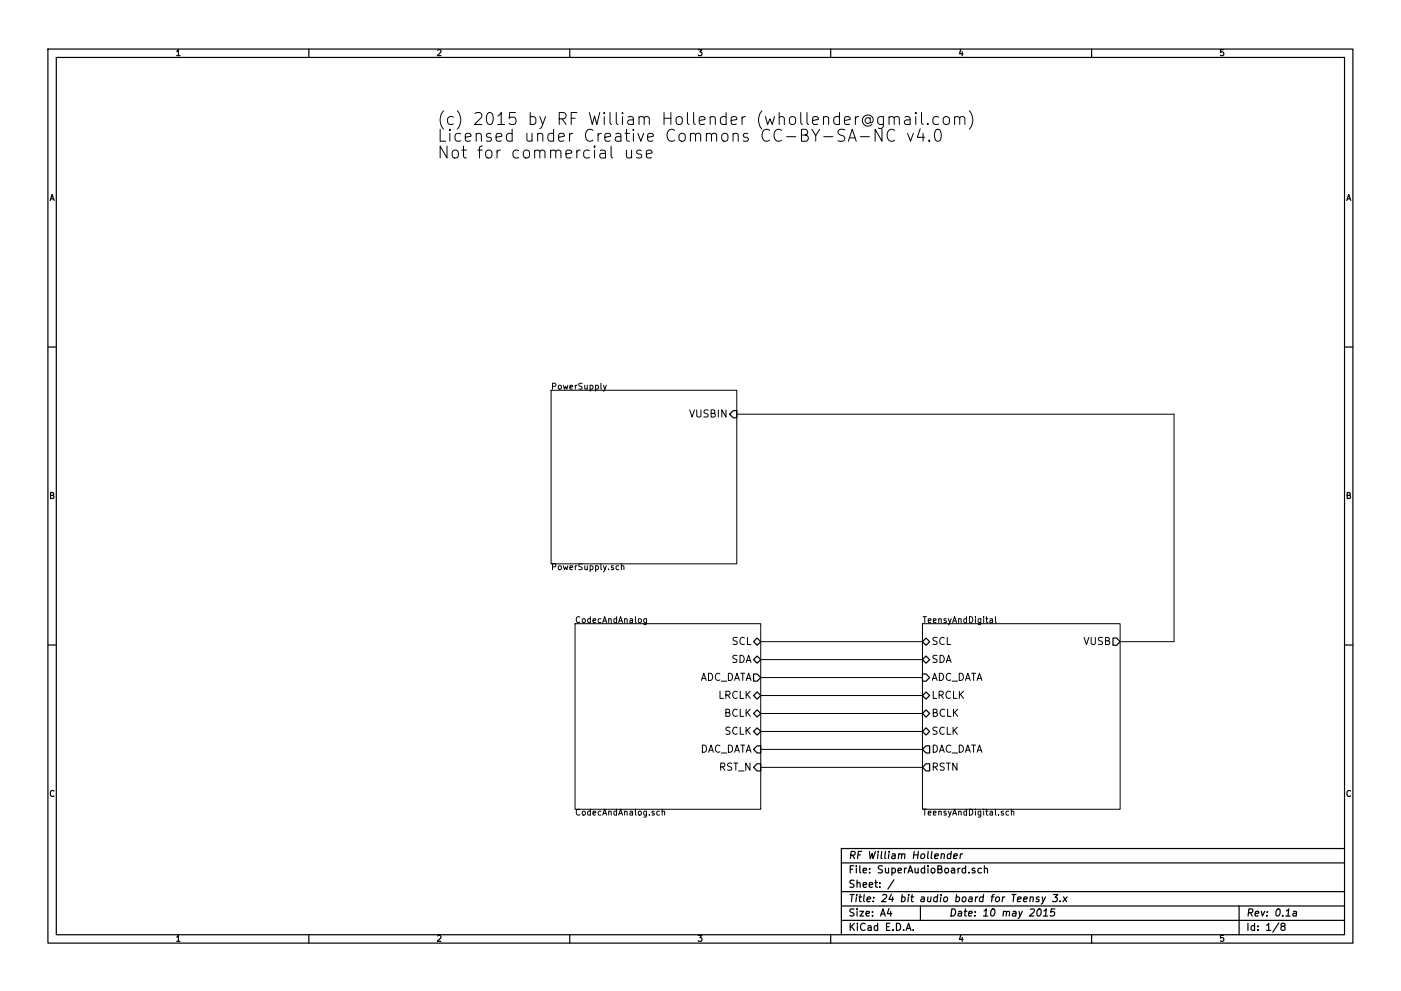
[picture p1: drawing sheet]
EESchema Schematic File Version 2
LIBS:power
LIBS:device
LIBS:transistors
LIBS:conn
LIBS:linear
LIBS:regul
LIBS:74xx
LIBS:cmos4000
LIBS:adc-dac
LIBS:memory
LIBS:xilinx
LIBS:special
LIBS:microcontrollers
LIBS:dsp
LIBS:microchip
LIBS:analog_switches
LIBS:motorola
LIBS:texas
LIBS:intel
LIBS:audio
LIBS:interface
LIBS:digital-audio
LIBS:philips
LIBS:display
LIBS:cypress
LIBS:siliconi
LIBS:opto
LIBS:atmel
LIBS:contrib
LIBS:valves
LIBS:AudioBoardLib
LIBS:SuperAudioBoard-cache
EELAYER 27 0
EELAYER END
$Descr A4 11693 8268
encoding utf-8
Sheet 1 8
Title "24 bit audio board for Teensy 3.x"
Date "10 may 2015"
Rev "0.1a"
Comp "RF William Hollender"
Comment1 ""
Comment2 ""
Comment3 ""
Comment4 ""
$EndDescr
$Sheet
S 7700 5200 1650 1550
U 5438B6CB
F0 "TeensyAndDigital" 50
F1 "TeensyAndDigital.sch" 50
F2 "SCL" B L 7700 5350 60 
F3 "SDA" B L 7700 5500 60 
F4 "ADC_DATA" I L 7700 5650 60 
F5 "DAC_DATA" O L 7700 6250 60 
F6 "RSTN" O L 7700 6400 60 
F7 "LRCLK" B L 7700 5800 60 
F8 "BCLK" B L 7700 5950 60 
F9 "SCLK" B L 7700 6100 60 
F10 "VUSB" O R 9350 5350 60 
$EndSheet
$Sheet
S 4800 5200 1550 1550
U 5438C479
F0 "CodecAndAnalog" 50
F1 "CodecAndAnalog.sch" 50
F2 "SCLK" B R 6350 6100 60 
F3 "LRCLK" B R 6350 5800 60 
F4 "BCLK" B R 6350 5950 60 
F5 "ADC_DATA" O R 6350 5650 60 
F6 "DAC_DATA" I R 6350 6250 60 
F7 "SDA" B R 6350 5500 60 
F8 "SCL" B R 6350 5350 60 
F9 "RST_N" I R 6350 6400 60 
$EndSheet
$Sheet
S 4600 3250 1550 1450
U 54459109
F0 "PowerSupply" 50
F1 "PowerSupply.sch" 50
F2 "VUSBIN" I R 6150 3450 60 
$EndSheet
Wire Wire Line
	6350 5350 7700 5350
Wire Wire Line
	6350 5500 7700 5500
Wire Wire Line
	6350 5650 7700 5650
Wire Wire Line
	6350 5800 7700 5800
Wire Wire Line
	6350 5950 7700 5950
Wire Wire Line
	6350 6100 7700 6100
Wire Wire Line
	6350 6250 7700 6250
Wire Wire Line
	6350 6400 7700 6400
Wire Wire Line
	9350 5350 9800 5350
Wire Wire Line
	9800 5350 9800 3450
Wire Wire Line
	9800 3450 6150 3450
Text Notes 3650 1050 0    100  ~ 0
(c) 2015 by RF William Hollender (whollender@gmail.com)\nLicensed under Creative Commons CC-BY-SA-NC v4.0\nNot for commercial use
$EndSCHEMATC
